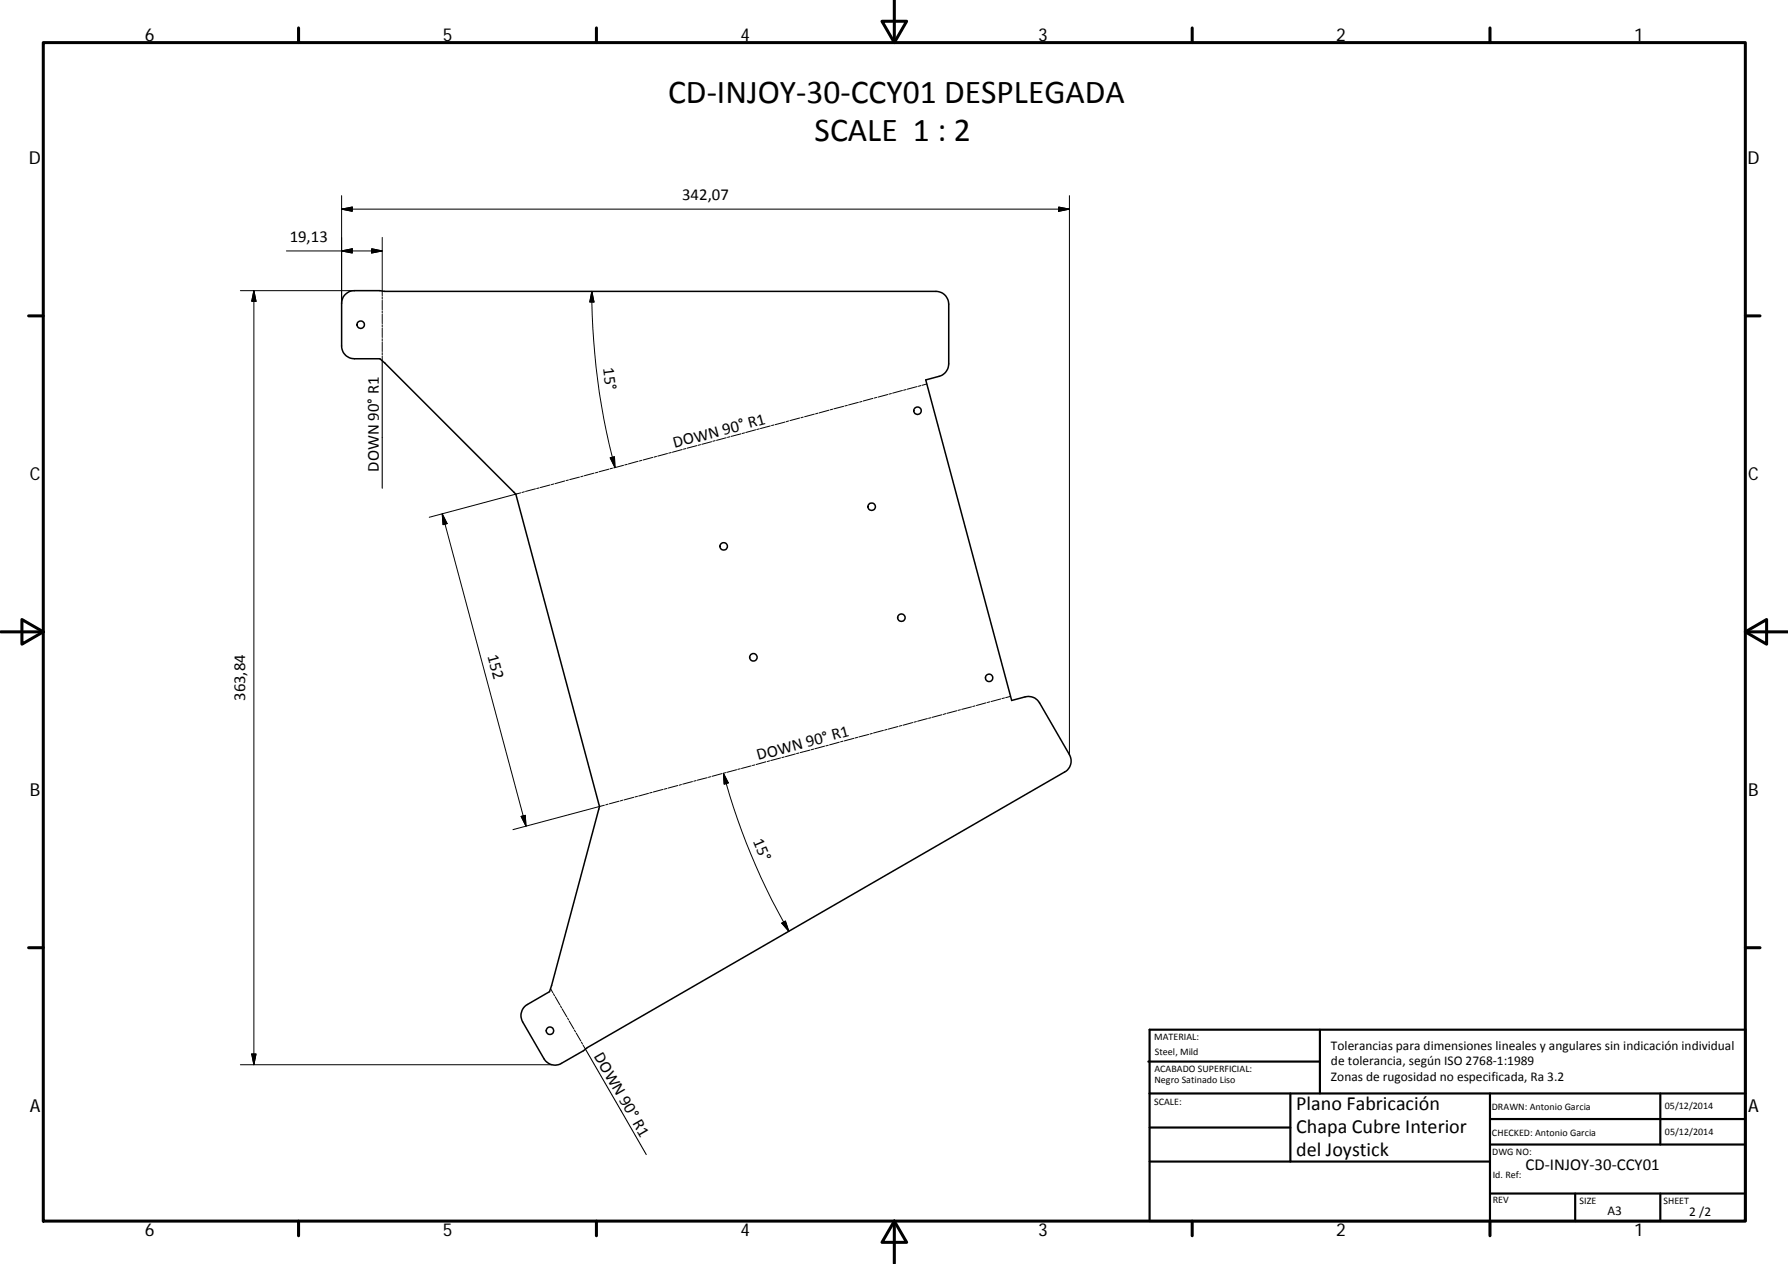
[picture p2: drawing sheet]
<svg xmlns="http://www.w3.org/2000/svg" width="420mm" height="297mm" viewBox="0 0 420 297" stroke-linecap="round" stroke-linejoin="round" font-family="sans-serif">
<g fill="none" stroke="#000" stroke-width=".36">
<path d="M81.1 69.2l1-.7 1.2-.2h6l1.1 .2h129.5a3 3 0 0 1 3 3v14a3.1 3.1 0 0 1-2.2 2.9l-3.2 .9 20.2 75.3 3.2-.8a3 3 0 0 1 3.4 1.4l7 12.1a2.96 2.96 0 0 1-1.1 4.1l-112.2 64.8-.9 .7-5.2 3a2.96 2.96 0 0 1-4.1-1.1l-5-8.6a3 3 0 0 1 1.1-4.1l5.2-3.1 11.8-43.5-19.7-73.4-31.9-31.8h-6a3 3 0 0 1-3-3v-10.4l.4-1.1z"/>
<circle cx="84.8" cy="76.3" r=".88"/>
<circle cx="215.6" cy="96.5" r=".88"/>
<circle cx="204.8" cy="119.1" r=".88"/>
<circle cx="170.1" cy="128.4" r=".88"/>
<circle cx="177" cy="154.5" r=".88"/>
<circle cx="211.8" cy="145.2" r=".88"/>
<circle cx="232.4" cy="159.3" r=".87"/>
<circle cx="129.2" cy="242.2" r=".87"/>
</g>
<g fill="none" stroke="#000" stroke-width=".23">
<path d="M67.3 59h22.5M80.3 49.1l2.5-.4v1zM80.3 59l2.5-.5v1zM80.3 49.1h171M80.3 46v25.3M87.3 58.5l2.5 .5-2.5 .5zM89.8 55.8v13.7M248.8 48.7l2.5 .4-2.5 .6zM251.3 46v131.3M56.5 68.3h26.8M59.7 68.3v181.9M59.7 68.3l.5 2.5h-1.1z"/>
<path d="M89.8 69.7v.6M89.8 70.6v2.2M89.8 73v.6M89.8 73.9v2.2M89.8 76.3v.6M89.8 77.1v2.2M89.8 79.6v.6M139.1 68.5a161.6 161.6 0 0 0 5.4 41.4M139.1 68.5l.5 2.5h-1zM89.8 80.4v2.2M89.8 82.9v.5M89.8 83.7v1.1"/>
<path d="M181.9 99.9l-.6 .1M184.5 99.2l-2.4 .6M185.3 98.9l-.5 .2M187.9 98.2l-2.3 .6M188.8 98l-.6 .2M191.4 97.3l-2.3 .6M192.2 97.1l-.6 .2M194.8 96.4l-2.3 .6M195.7 96.2l-.6 .1M198.3 95.5l-2.4 .6M199.1 95.3l-.6 .1M201.7 94.6l-2.3 .6"/>
<path d="M202.6 94.3l-.6 .2M205.1 93.6l-2.3 .6M206 93.4l-.5 .1M208.6 92.7l-2.3 .6M209.5 92.5l-.6 .1M212.1 91.8l-2.3 .6M212.9 91.5l-.6 .2M215.5 90.8l-2.3 .7M216.4 90.6l-.6 .2M217.8 90.2l-1.1 .4M122.4 115.8l-21.5 5.8M123.2 115.6l-.6 .1"/>
<path d="M125.8 114.9l-2.3 .6M126.7 114.7l-.6 .1M129.3 114l-2.3 .6M130.1 113.7l-.6 .2M132.7 113l-2.3 .7M133.6 112.8l-.6 .1M136.2 112.1l-2.3 .6M137 111.9l-.5 .1M139.6 111.2l-2.3 .6M140.5 111l-.6 .1M143.1 110.3l-2.4 .6M143.4 107.6l1-.3 .1 2.6z"/>
<path d="M143.9 110l-.5 .2M146.5 109.3l-2.3 .7M147.4 109.1l-.6 .2M150 108.4l-2.3 .6M150.8 108.2l-.5 .1M153.4 107.5l-2.3 .6M154.3 107.3l-.6 .1M156.9 106.6l-2.3 .6M157.7 106.3l-.6 .2M160.3 105.6l-2.3 .7M161.2 105.4l-.6 .2M163.8 104.7l-2.4 .6"/>
<path d="M164.6 104.5l-.5 .1M167.2 103.8l-2.3 .6M168.1 103.5l-.6 .2M170.7 102.9l-2.3 .6M171.5 102.6l-.5 .2M174.1 102l-2.3 .6M175 101.7l-.6 .2M177.6 101l-2.4 .6M178.4 100.8l-.6 .1M181 100.1l-2.3 .6M103.9 120.8l19.7 73.3M103.9 120.8l1.2 2.2-1 .3z"/>
<path d="M176.5 180l-2.3 .6M177.4 179.7l-.6 .2M180 179l-2.3 .7M180.8 178.8l-.5 .2M183.4 178.1l-2.3 .6M184.3 177.9l-.6 .2M186.9 177.2l-2.3 .6M187.7 177l-.5 .1M190.3 176.3l-2.3 .6M191.2 176l-.6 .2M193.8 175.3l-2.3 .7M194.6 175.1l-.5 .2"/>
<path d="M197.2 174.4l-2.3 .6M198.1 174.2l-.6 .1M200.7 173.5l-2.3 .6M201.5 173.3l-.6 .1M204.1 172.6l-2.3 .6M205 172.3l-.6 .2M207.6 171.6l-2.3 .7M208.5 171.4l-.6 .2M211 170.7l-2.3 .6M211.9 170.5l-.6 .1M214.5 169.8l-2.3 .6M215.3 169.6l-.5 .1"/>
<path d="M217.9 168.9l-2.3 .6M218.8 168.7l-.6 .1M221.4 168l-2.3 .6M222.2 167.7l-.5 .2M224.8 167l-2.3 .6M225.7 166.8l-.6 .1M228.3 166.1l-2.3 .6M229.1 165.9l-.5 .1M231.7 165.2l-2.3 .6M232.6 164.9l-.6 .2M235.2 164.3l-2.3 .6M236 164l-.6 .2"/>
<path d="M237.5 163.6l-1.2 .4M122.5 191.9l.9-.3 .2 2.5zM142 189.2l-21.5 5.8M142.9 189l-.6 .1M145.5 188.3l-2.3 .6M146.3 188l-.5 .2M148.9 187.4l-2.3 .6M149.8 187.1l-.6 .2M152.4 186.4l-2.3 .7M153.3 186.2l-.6 .2M155.8 185.5l-2.3 .6M156.7 185.3l-.6 .1"/>
<path d="M159.3 184.6l-2.3 .6M160.1 184.4l-.5 .1M162.7 183.7l-2.3 .6M163.6 183.4l-.6 .2M166.2 182.8l-2.3 .5M167 182.5l-.5 .2M169.6 181.8l-2.3 .6M170 181.7a154.8 154.8 0 0 0 15.4 37.2M170 181.7l1.1 2.3-.9 .3zM170.5 181.6l-.6 .1M173.1 180.9l-2.3 .6M174 180.7l-.6 .1"/>
<path d="M183.7 216.9l.9-.4 .8 2.4zM129.4 232.3l.5 1M130 233.5l.3 .5M130.5 234.2l1.1 1.9M131.7 236.4l.3 .5M132.1 237.1l1.1 1.9M133.3 239.2l.3 .5M133.7 239.9l1.1 1.9M56.5 250.2h73.2M59.1 247.7h1.1l-.5 2.5zM135 242.1l.2 .4M135.4 242.8l1.1 1.8"/>
<path d="M136.6 244.9l.3 .5M137 245.6l.6 .9"/>
</g>
<g fill="none" stroke="#000" stroke-width=".71">
<path d="M10.2 10h399.9v277h-399.9zM70.2 6.6v3.4M140.2 6.6v3.4M207.3 5h5.8l-2.9 5zM210.2 0v10M280.2 6.6v3.4M350.1 6.6v3.4M6.7 74.2h3.5M410.1 74.2h3.5M.2 148.5h10M5.2 145.6l5 2.9-5 2.9zM410.1 148.5l5-2.9v5.8z"/>
<path d="M410.1 148.5h10M6.7 222.7h3.5M410.1 222.7h3.5M70.2 287v3.4M140.2 287v3.4M210.2 287l2.9 5h-5.8zM210.2 287v10M280.2 287v3.4M350.1 287v3.4"/>
</g>
<g fill="none" stroke="#000" stroke-width=".51">
<path d="M269.8 249.5h40.4M270.1 242h140v45h-140zM270.1 257h140M303.2 257v16M310.2 242v15M350.1 257v30M390.2 257v12M270.1 265h33.1M270.1 273h80M350.1 269h60M350.1 263h60M350.1 280.5h60"/>
<path d="M370.2 280.5v6.5M390.2 280.5v6.5"/>
</g>
<path d="M89.8 84.8v29.9M137.6 246.5l14.3 24.8" fill="none" stroke="#000" stroke-width=".25"/>
<path d="M80.3 49.1l2.5-.4v1zM80.3 59l2.5-.5v1zM87.3 58.5l2.5 .5-2.5 .5zM248.8 48.7l2.5 .4-2.5 .6zM59.7 68.3l.5 2.5h-1.1zM139.1 68.5l.5 2.5h-1zM143.4 107.6l1-.3 .1 2.6zM103.9 120.8l1.2 2.2-1 .3zM122.5 191.9l.9-.3 .2 2.5zM170 181.7l1.1 2.3-.9 .3zM183.7 216.9l.9-.4 .8 2.4zM59.1 247.7h1.1l-.5 2.5z" fill="#000" stroke="#000" stroke-width=".23"/>
<g font-size="7.9">
<text x="157" y="24.2">CD‐INJOY‐30‐CCY01 DESPLEGADA</text>
<text x="191.4" y="33.2">SCALE 1 : 2</text>
</g>
<g font-size="4.7">
<text x="304.6" y="260.8">Plano Fabricación</text>
<text x="304.6" y="266.2">Chapa Cubre Interior</text>
<text x="304.6" y="271.6">del Joystick</text>
</g>
<g font-size="4.2">
<text x="34" y="9.6">6</text>
<text x="104" y="9.6">5</text>
<text x="174" y="9.6">4</text>
<text x="244" y="9.6">3</text>
<text x="314" y="9.6">2</text>
<text x="384" y="9.6">1</text>
<text x="6.8" y="38.7">D</text>
<text x="410.6" y="38.7">D</text>
<text x="7" y="112.9">C</text>
<text x="410.8" y="112.9">C</text>
<text x="7" y="187.1">B</text>
<text x="410.8" y="187.1">B</text>
<text x="7" y="261.3">A</text>
<text x="410.8" y="261.3">A</text>
<text x="34" y="290.4">6</text>
<text x="104" y="290.4">5</text>
<text x="174" y="290.4">4</text>
<text x="244" y="290.4">3</text>
<text x="314" y="290.4">2</text>
<text x="384" y="290.4">1</text>
</g>
<g font-size="3.9">
<text x="160.3" y="47.1">342,07</text>
<text x="68.1" y="56.9">19,13</text>
<text x="141.7" y="86.5" transform="rotate(82 141.7 86.5)">15°</text>
<text x="158.5" y="105.3" transform="rotate(-15 158.5 105.3)">DOWN 90° R1</text>
<text x="89" y="110.8" transform="rotate(-90 89 110.8)">DOWN 90° R1</text>
<text x="114.5" y="154.1" transform="rotate(75 114.5 154.1)">152</text>
<text x="57.6" y="164.7" transform="rotate(-90 57.6 164.7)">363,84</text>
<text x="178.2" y="178.7" transform="rotate(-15 178.2 178.7)">DOWN 90° R1</text>
<text x="176.9" y="197.7" transform="rotate(67 176.9 197.7)">15°</text>
<text x="139.4" y="248.2" transform="rotate(60 139.4 248.2)">DOWN 90° R1</text>
<text x="358.5" y="274.9">CD‐INJOY‐30‐CCY01</text>
</g>
<g font-size="3.1">
<text x="312.8" y="246.8">Tolerancias para dimensiones lineales y angulares sin indicación individual</text>
<text x="312.8" y="250.4">de tolerancia, según ISO 2768‐1:1989</text>
<text x="312.8" y="254">Zonas de rugosidad no especificada, Ra 3.2</text>
<text x="377.7" y="285.6">A3</text>
<text x="397" y="285.8">2 /2</text>
</g>
<g font-size="2.4">
<text x="271.2" y="244.4">MATERIAL:</text>
<text x="271.3" y="251.9">ACABADO SUPERFICIAL:</text>
<text x="271.4" y="247.9">Steel, Mild</text>
<text x="271.3" y="254.6">Negro Satinado Liso</text>
<text x="271.2" y="259.7">SCALE:</text>
<text x="350.6" y="260.9">DRAWN: Antonio Garcia</text>
<text x="391.2" y="260.6">05/12/2014</text>
<text x="350.6" y="267">CHECKED: Antonio Garcia</text>
<text x="391.2" y="266.6">05/12/2014</text>
<text x="350.6" y="271.4">DWG NO:</text>
<text x="350.8" y="276.8">Id. Ref:</text>
<text x="350.8" y="282.8">REV</text>
<text x="371.2" y="282.9">SIZE</text>
<text x="390.9" y="282.9">SHEET</text>
</g>
</svg>
